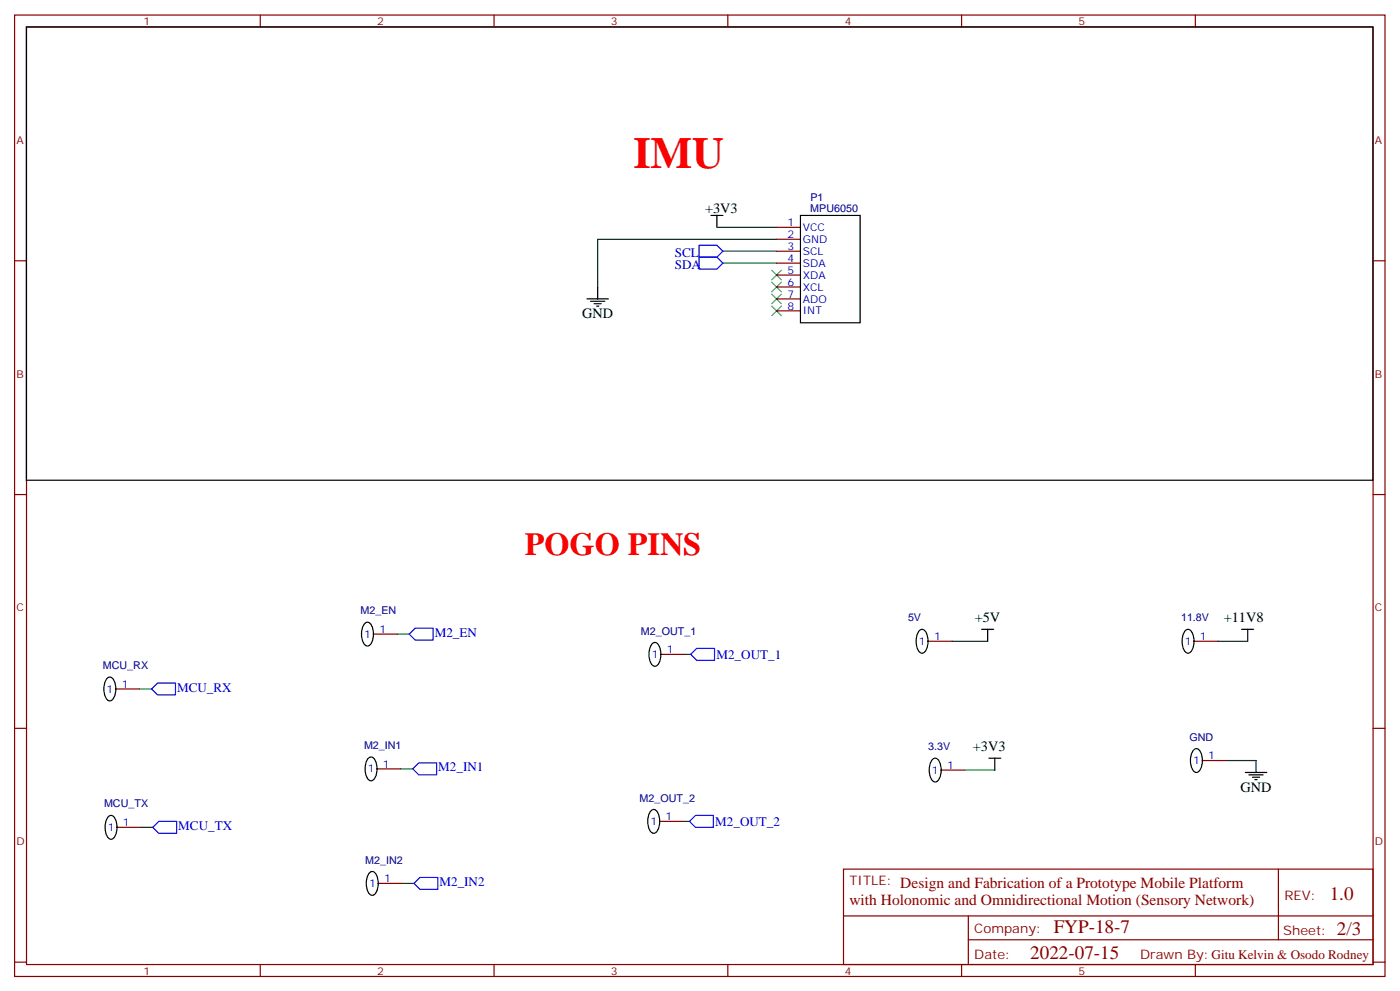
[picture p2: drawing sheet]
<svg xmlns="http://www.w3.org/2000/svg" width="414mm" height="293mm" viewBox="0 0 414 293" stroke-linecap="round" stroke-linejoin="round" font-family="sans-serif">
<path d="M228.3 79.9l2.8 2.9M231.1 79.9l-2.8 2.9M228.3 90.5l2.8 2.8M228.3 87l2.8 2.8M228.3 83.5l2.8 2.8M231.1 90.5l-2.8 2.8M231.1 87l-2.8 2.8M231.1 83.5l-2.8 2.8" fill="none" stroke="#3c3" stroke-width=".35"/>
<g fill="none" stroke="#000" stroke-width=".35">
<path d="M7.8 8h398.3v134h-398.3zM210.3 63.7h3.5M212.1 63.7v3.5M236.7 63.7h17.7v31.8h-17.7zM173.6 88.4h6.4M174.7 89.1h4.2M175.7 89.8h2.1M176.4 90.5h.7M176.8 84.9v3.5M107.9 184.4a1.31 1.31 0 0 1 1.4-.2 1.31 1.31 0 0 1 .8 1.1 5.3 5.3 0 0 1-1 5.7 1.77 1.77 0 0 1-2-1.9l-.1-2.4 .3-1.4zM192.9 190.4a1.31 1.31 0 0 1 1.4-.2 1.31 1.31 0 0 1 .8 1.1 5.3 5.3 0 0 1-1 5.7 1.77 1.77 0 0 1-2-1.9l-.1-2.4 .3-1.4zM272 186.5a1.31 1.31 0 0 1 1.3-.2 1.31 1.31 0 0 1 .8 1.1 5.3 5.3 0 0 1-1 5.7 1.77 1.77 0 0 1-2-1.9l-.1-2.4 .4-1.4z"/>
<path d="M290.4 186.1h3.5M292.1 186.1v3.6M350.6 186.5a1.31 1.31 0 0 1 1.4-.2 1.31 1.31 0 0 1 .8 1.1 5.3 5.3 0 0 1-1 5.7 1.77 1.77 0 0 1-2-1.9l-.1-2.4 .3-1.4zM367.3 186.1h3.5M369 186.1v3.6M31.7 200.6a1.31 1.31 0 0 1 1.4-.2 1.31 1.31 0 0 1 .8 1.2 5.3 5.3 0 0 1-1 5.6 1.77 1.77 0 0 1-2-1.9l-.1-2.3 .3-1.4zM109 224.2a1.31 1.31 0 0 1 1.4-.2 1.31 1.31 0 0 1 .7 1.2 5.3 5.3 0 0 1-.9 5.6 1.77 1.77 0 0 1-2-1.8l-.2-2.4 .4-1.4zM192.6 239.8a1.31 1.31 0 0 1 1.4-.2 1.31 1.31 0 0 1 .7 1.1 5.3 5.3 0 0 1-.9 5.7 1.77 1.77 0 0 1-2-1.9l-.2-2.4 .4-1.4zM275.8 224.6a1.31 1.31 0 0 1 1.4-.2 1.31 1.31 0 0 1 .8 1.1 5.3 5.3 0 0 1-1 5.7 1.77 1.77 0 0 1-2-1.9l-.1-2.4 .3-1.4zM292.5 224.2h3.5M294.3 224.2v3.6M353.1 221.8a1.31 1.31 0 0 1 1.4-.2 1.31 1.31 0 0 1 .7 1.1 5.3 5.3 0 0 1-.9 5.7 1.77 1.77 0 0 1-2-1.9l-.1-2.4 .3-1.4z"/>
<path d="M368.3 228.5h6.4M369.4 229.2h4.2M370.5 229.9h2.1M371.2 230.6h.7M371.5 224.9v3.6M32.1 241.5a1.31 1.31 0 0 1 1.3-.2 1.31 1.31 0 0 1 .8 1.2 5.3 5.3 0 0 1-1 5.6 1.77 1.77 0 0 1-1.9-1.9l-.2-2.3 .4-1.4zM109.3 258.1a1.31 1.31 0 0 1 1.4-.2 1.31 1.31 0 0 1 .8 1.2 5.3 5.3 0 0 1-1 5.6 1.77 1.77 0 0 1-2-1.9l-.1-2.3 .3-1.4z"/>
</g>
<g fill="none" stroke="#008700" stroke-width=".35">
<path d="M212.1 67.2h17.6M213.8 77.8h15.9M213.8 74.3h15.9M229.7 70.8h-52.9v14.1M117.5 187.5h3.5M202.5 193.5h1.8M281.6 189.7h10.5M360.2 189.7h8.8M41.3 203.8h3.5M118.6 227.4h3.5M285.4 227.8h8.9M362.7 224.9h8.8"/>
<path d="M41.7 244.7h3.5M202.2 242.9h1.7M118.9 261.3h3.5"/>
</g>
<path d="M206.8 76.1h5.3l1.7 1.7-1.7 1.8h-5.3zM206.8 72.5h5.3l1.7 1.8-1.7 1.8h-5.3zM121 187.5l1.8-1.7h5.3v3.5h-5.3zM204.3 193.5l1.8-1.7h5.2v3.5h-5.2zM46.6 202h5.3v3.5h-5.3l-1.8-1.7zM122.1 227.4l1.8-1.8h5.3v3.6h-5.3zM45.2 244.7l1.8-1.8h5.2v3.6h-5.2zM203.9 242.9l1.8-1.7h5.3v3.5h-5.3zM122.4 261.3l1.8-1.8h5.3v3.5h-5.3z" fill="none" stroke="#00f" stroke-width=".35"/>
<g fill="none" stroke="#870000" stroke-width=".35">
<path d="M4.3 4.5h405.4v284.3h-405.4zM7.8 8h398.3v277.3h-398.3zM77 4.5v3.5M146.1 4.5v3.5M215.3 4.5v3.5M284.4 4.5v3.5M353.6 4.5v3.5M4.3 77.1h3.5M229.7 67.2h7M229.7 70.8h7M229.7 74.3h7M229.7 77.8h7"/>
<path d="M406.1 77.1h3.6M229.7 81.4h7M229.7 84.9h7M229.7 88.4h7M229.7 91.9h7M4.3 146.3h3.5M406.1 146.3h3.6M110.5 187.5h7M195.5 193.5h7M274.5 189.7h7.1M353.2 189.7h7M4.3 215.4h3.5"/>
<path d="M34.3 203.8h7M406.1 215.4h3.6M111.5 227.4h7.1M278.4 227.8h7M355.6 224.9h7.1M34.6 244.7h7.1M195.1 242.9h7.1M249.5 257h156.6v28.3h-156.6zM378.1 257.1v20.8M111.9 261.3h7M249.5 270.9h156.5M286.4 277.9h119.6"/>
<path d="M286.4 270.9v14.1M4.3 284.6h3.5M77 285.3v3.5M146.1 285.3v3.5M215.3 285.3v3.5M284.4 285.3v3.5M353.6 285.3v3.5M406.1 284.6h3.6"/>
</g>
<text font-size="13.1" fill="#f00" x="187.4" y="49.6">IMU</text>
<text font-size="9.5" fill="#f00" x="155.3" y="164.3">POGO PINS</text>
<g font-size="5.6" fill="#800">
<text x="393.3" y="266.3">1.0</text>
<text x="311.7" y="275.9">FYP-18-7</text>
<text x="395.4" y="276.6">2/3</text>
<text x="304.7" y="283.7">2022-07-15</text>
</g>
<g font-size="4.6" fill="#800">
<text x="266.3" y="262.5">Design and Fabrication of a Prototype Mobile Platform</text>
<text x="251.3" y="267.6">with Holonomic and Omnidirectional Motion (Sensory Network)</text>
</g>
<g font-size="4.2">
<text x="208.5" y="63">+3V3</text>
<text x="172.2" y="94.1">GND</text>
<text x="288.3" y="184">+5V</text>
<text x="361.9" y="184">+11V8</text>
<text x="287.7" y="222.1">+3V3</text>
<text x="366.9" y="234.1">GND</text>
</g>
<g font-size="3.9" fill="#00f">
<text x="199.6" y="76">SCL</text>
<text x="199.6" y="79.5">SDA</text>
<text x="128.6" y="188.3">M2_EN</text>
<text x="211.9" y="194.8">M2_OUT_1</text>
<text x="52.4" y="204.5">MCU_RX</text>
<text x="129.6" y="228.2">M2_IN1</text>
<text x="52.7" y="245.4">MCU_TX</text>
<text x="211.6" y="244.1">M2_OUT_2</text>
<text x="130" y="262">M2_IN2</text>
</g>
<g font-size="3.9" fill="#800">
<text x="251.3" y="261.6">TITLE:</text>
<text x="379.9" y="266.3">REV:</text>
<text x="288.2" y="275.8">Company:</text>
<text x="379.5" y="276.4">Sheet:</text>
<text x="288.2" y="283.5">Date:</text>
<text x="337.2" y="283.6">Drawn By:Gitu Kelvin &amp; Osodo Rodney</text>
</g>
<g font-size="3.2" fill="#800">
<text x="42.4" y="7.5">1</text>
<text x="111.6" y="7.5">2</text>
<text x="180.7" y="7.5">3</text>
<text x="249.8" y="7.5">4</text>
<text x="319" y="7.5">5</text>
<text x="4.8" y="42.6">A</text>
<text x="406.7" y="42.6">A</text>
<text x="4.8" y="111.7">B</text>
<text x="406.7" y="111.7">B</text>
<text x="4.8" y="180.8">C</text>
<text x="406.7" y="180.8">C</text>
<text x="4.8" y="250">D</text>
<text x="406.7" y="250">D</text>
<text x="42.4" y="288.3">1</text>
<text x="111.6" y="288.3">2</text>
<text x="180.7" y="288.3">3</text>
<text x="249.8" y="288.3">4</text>
<text x="319" y="288.3">5</text>
</g>
<g font-size="3.2" fill="#000080">
<text x="239.7" y="59.5">P1</text>
<text x="239.7" y="62.7">MPU6050</text>
<text x="106.6" y="181.7">M2_EN</text>
<text x="268.6" y="183.8">5V</text>
<text x="349.3" y="183.8">11.8V</text>
<text x="189.5" y="187.7">M2_OUT_1</text>
<text x="30.4" y="197.9">MCU_RX</text>
<text x="107.7" y="221.5">M2_IN1</text>
<text x="274.5" y="221.9">3.3V</text>
<text x="351.8" y="219.1">GND</text>
<text x="30.8" y="238.8">MCU_TX</text>
<text x="189.2" y="237">M2_OUT_2</text>
<text x="108" y="255.4">M2_IN2</text>
</g>
<g font-size="3.2" fill="#00f">
<text x="233" y="66.9">1</text>
<text x="233" y="70.4">2</text>
<text x="237.5" y="68.3">VCC</text>
<text x="237.5" y="71.8">GND</text>
<text x="233" y="77.5">4</text>
<text x="233" y="73.9">3</text>
<text x="237.5" y="75.3">SCL</text>
<text x="233" y="81">5</text>
<text x="237.5" y="78.9">SDA</text>
<text x="237.5" y="82.4">XDA</text>
<text x="233" y="84.5">6</text>
<text x="233" y="88.1">7</text>
<text x="237.5" y="85.9">XCL</text>
<text x="237.5" y="89.5">ADO</text>
<text x="233" y="91.6">8</text>
<text x="237.5" y="93">INT</text>
<text x="107.7" y="188.6">1</text>
<text x="112.2" y="187.2">1</text>
<text x="271.8" y="190.7">1</text>
<text x="276.3" y="189.3">1</text>
<text x="350.4" y="190.7">1</text>
<text x="354.9" y="189.3">1</text>
<text x="192.8" y="194.6">1</text>
<text x="197.2" y="193.2">1</text>
<text x="36" y="203.4">1</text>
<text x="31.5" y="204.8">1</text>
<text x="113.3" y="227">1</text>
<text x="280.1" y="227.4">1</text>
<text x="352.9" y="226">1</text>
<text x="357.4" y="224.6">1</text>
<text x="108.8" y="228.5">1</text>
<text x="275.7" y="228.8">1</text>
<text x="31.9" y="245.7">1</text>
<text x="36.4" y="244.3">1</text>
<text x="192.4" y="244">1</text>
<text x="196.9" y="242.6">1</text>
<text x="109.1" y="262.3">1</text>
<text x="113.6" y="260.9">1</text>
</g>
</svg>
